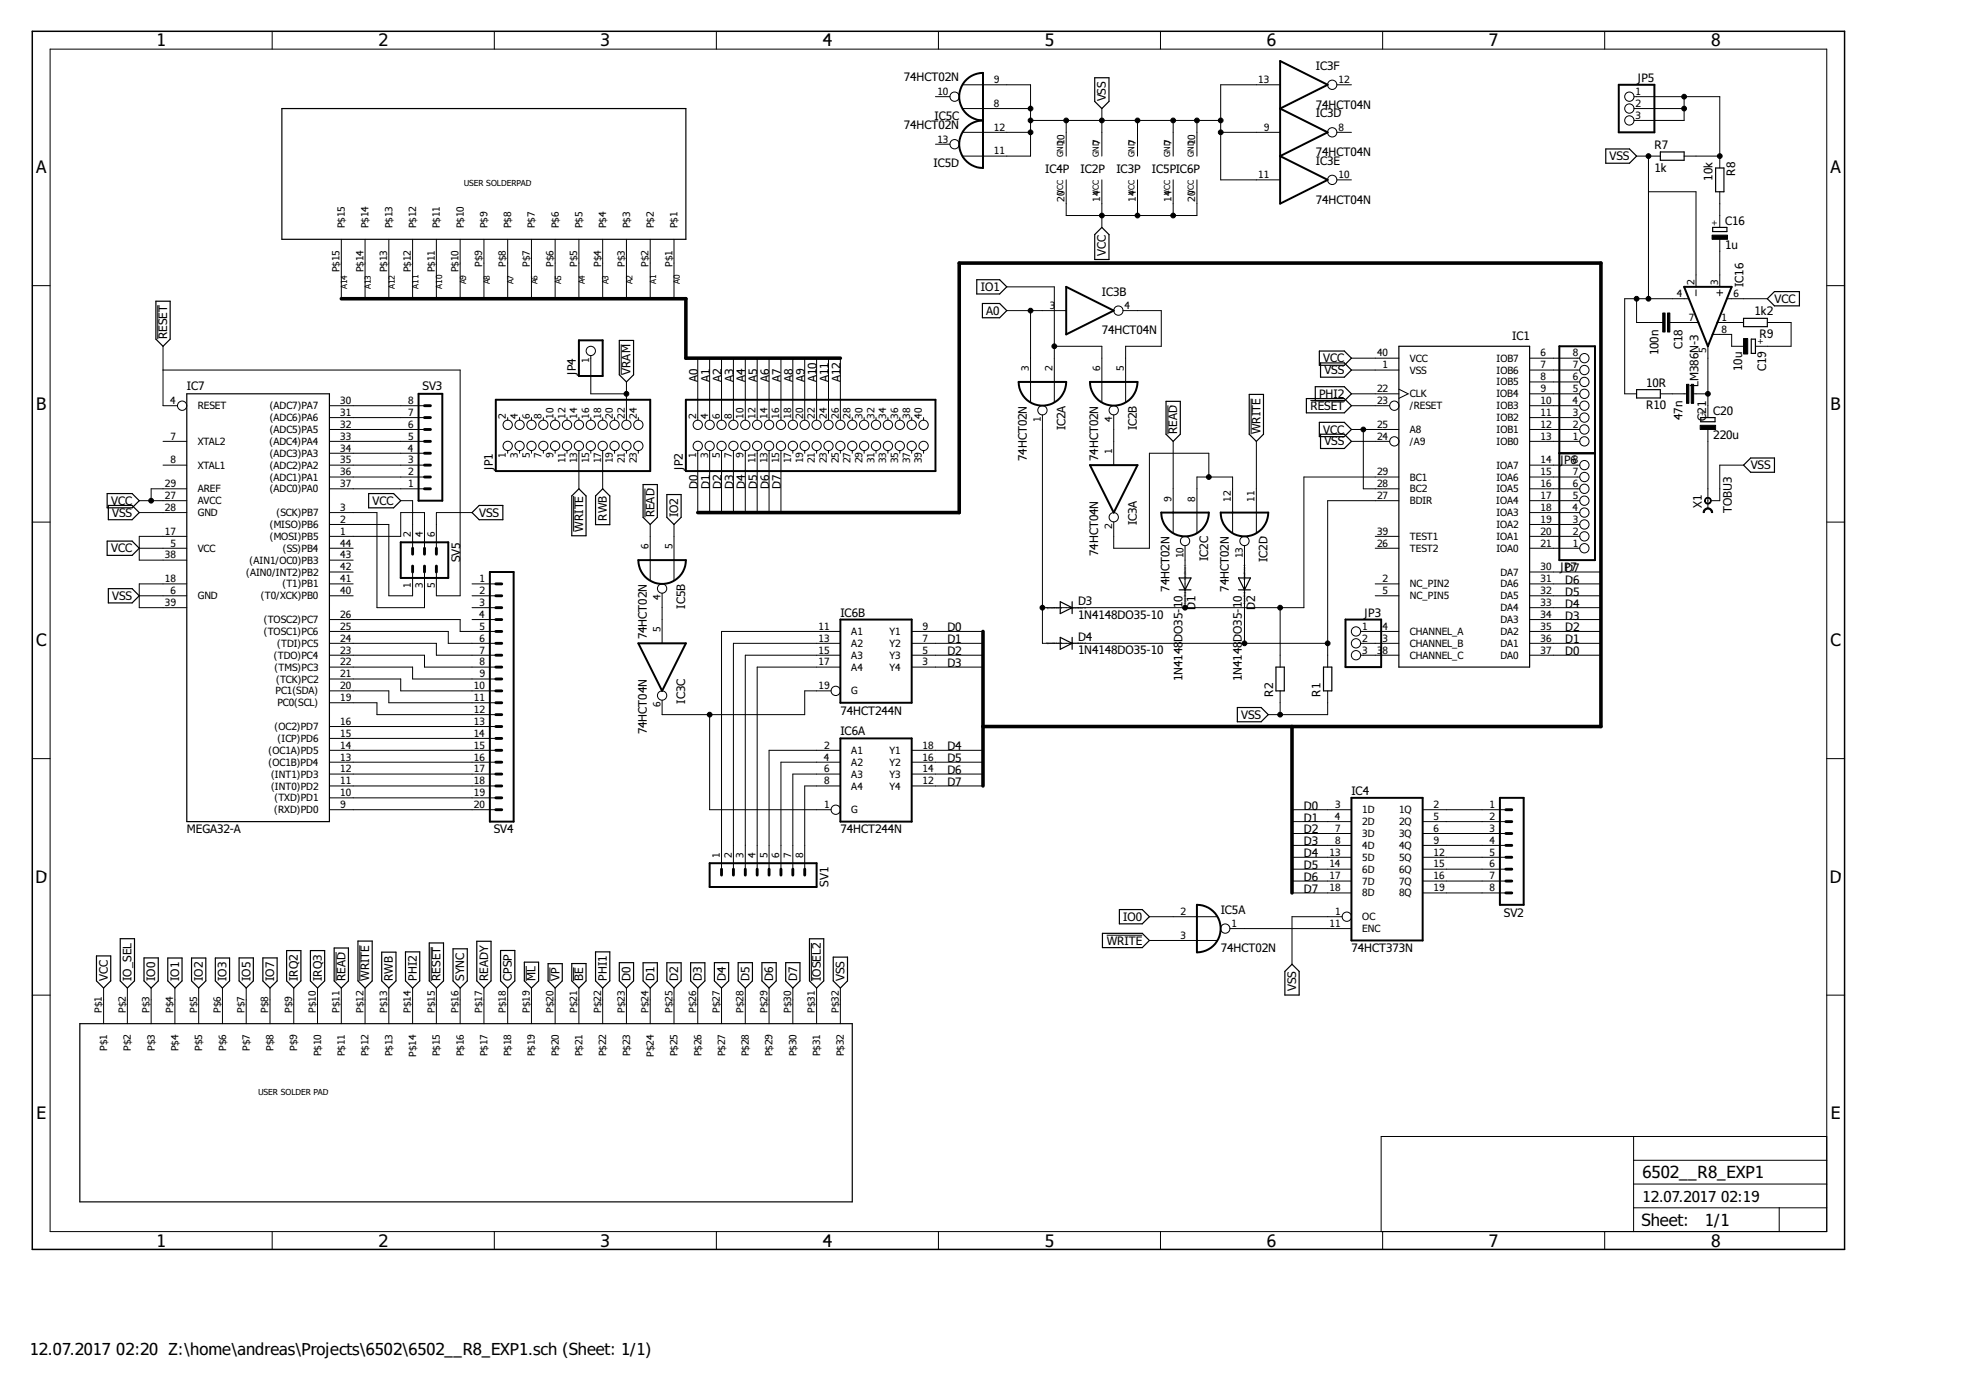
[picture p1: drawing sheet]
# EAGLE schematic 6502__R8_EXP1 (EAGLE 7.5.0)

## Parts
C16  1u  CPOL-EUE5-5  [E5-5]
C18  100n  C-EU025-030X050  [C025-030X050]
C19  10u  CPOL-EUE5-5  [E5-5]
C20  220u  CPOL-EUE5-5  [E5-5]
C21  47n  C-EU025-030X050  [C025-030X050]
D1  1N4148DO35-10  [DO35-10]
D2  1N4148DO35-10  [DO35-10]
D3  1N4148DO35-10  [DO35-10]
D4  1N4148DO35-10  [DO35-10]
IC1  AY-3-8910  [DIL40]
IC2  74HCT02N  [DIL14]
IC3  74HCT04N  [DIL14]
IC4  74HCT373N  [DIL20]
IC5  74HCT02N  [DIL14]
IC6  74HCT244N  [DIL20]
IC7  MEGA32-A  [TQFP44]
IC16  LM386N-3  [DIL08]
JP1  PINHD-2X12  [2X12]
JP2  PINHD-2X20  [2X20]
JP3  PINHD-1X3  [1X03]
JP4  PINHD-1X1  [1X01]
JP5  PINHD-1X3  [1X03]
JP6  PINHD-1X8  [1X08]
JP7  PINHD-1X8  [1X08]
R1  R-EU_0204/7  [0204/7]
R2  R-EU_0204/7  [0204/7]
R7  1k  R-EU_0207/12  [0207/12]
R8  10k  R-EU_0207/12  [0207/12]
R9  1k2  R-EU_0207/12  [0207/12]
R10  10R  R-EU_0207/12  [0207/12]
SV1  MA08-1  [MA08-1]
SV2  MA08-1  [MA08-1]
SV3  MA08-1  [MA08-1]
SV4  MA20-1  [MA20-1]
SV5  MA03-2  [MA03-2]
U$2  SOLDERPAD  [SOLDERPAD]
U$3  SOLDERPAD2  [SOLDERPAD2]
X1  TOBU3  [TOBU3]

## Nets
!BE: U$2.P$21
!IOSEL2: U$2.P$31
!ML: U$2.P$19
!READ: IC2.9(C:I1) IC5.6(B:I1) U$2.P$11
!RESET: IC1.23(/RESET) IC7.4(RESET) SV5.5 U$2.P$15
!VP: U$2.P$20
!VRAM: JP1.22 JP4.1
!WRITE: IC2.11(D:I0) IC5.3(A:I1) JP1.13 U$2.P$12
A0: IC2.3(A:I1) IC3.3(B:I) JP2.2 U$3.P$1
A1: JP2.4 U$3.P$2
A2: JP2.6 U$3.P$3
A3: JP2.8 U$3.P$4
A4: JP2.10 U$3.P$5
A5: JP2.12 U$3.P$6
A6: JP2.14 U$3.P$7
A7: JP2.16 U$3.P$8
A8: JP2.18 U$3.P$9
A9: JP2.20 U$3.P$10
A10: JP2.22 U$3.P$11
A11: JP2.24 U$3.P$12
A12: JP2.26 U$3.P$13
A13: U$3.P$14
A14: U$3.P$15
CPSP: U$2.P$18
D0: IC1.37(DA0) IC4.3(1D) IC6.9(B:Y1) JP2.1 U$2.P$23
D1: IC1.36(DA1) IC4.4(2D) IC6.7(B:Y2) JP2.3 U$2.P$24
D2: IC1.35(DA2) IC4.7(3D) IC6.5(B:Y3) JP2.5 U$2.P$25
D3: IC1.34(DA3) IC4.8(4D) IC6.3(B:Y4) JP2.7 U$2.P$26
D4: IC1.33(DA4) IC4.13(5D) IC6.18(A:Y1) JP2.9 U$2.P$27
D5: IC1.32(DA5) IC4.14(6D) IC6.16(A:Y2) JP2.11 U$2.P$28
D6: IC1.31(DA6) IC4.17(7D) IC6.14(A:Y3) JP2.13 U$2.P$29
D7: IC1.30(DA7) IC4.18(8D) IC6.12(A:Y4) JP2.15 U$2.P$30
IO0: IC5.2(A:I0) U$2.P$3
IO1: IC2.2(A:I0) IC2.6(B:I1) U$2.P$4
IO2: IC5.5(B:I0) U$2.P$5
IO3: U$2.P$6
IO5: U$2.P$7
IO7: U$2.P$8
IO_SEL: U$2.P$2
IRQ2: U$2.P$9
IRQ3: U$2.P$10
N$1: IC4.11(ENC) IC5.1(A:O)
N$2: IC6.11(B:A1) SV1.1
N$3: IC2.5(B:I0) IC3.4(B:O)
N$4: IC2.4(B:O) IC3.1(A:I)
N$5: IC2.8(C:I0) IC2.12(D:I1) IC3.2(A:O)
N$6: IC6.13(B:A2) SV1.2
N$7: D3.A D4.A IC2.1(A:O)
N$8: D1.C D3.C IC1.29(BC1) R2.2
N$9: D2.C D4.C IC1.27(BDIR) R1.2
N$10: D1.A IC2.10(C:O)
N$11: D2.A IC2.13(D:O)
N$12: IC6.15(B:A3) SV1.3
N$13: IC6.17(B:A4) SV1.4
N$14: IC6.2(A:A1) SV1.5
N$15: IC6.4(A:A2) SV1.6
N$16: IC6.6(A:A3) SV1.7
N$17: IC6.8(A:A4) SV1.8
N$18: IC3.5(C:I) IC5.4(B:O)
N$19: IC3.6(C:O) IC6.1(A:G) IC6.19(B:G)
N$20: IC4.2(1Q) SV2.1
N$21: IC4.5(2Q) SV2.2
N$22: IC4.6(3Q) SV2.3
N$23: IC4.9(4Q) SV2.4
N$24: IC4.12(5Q) SV2.5
N$25: IC4.15(6Q) SV2.6
N$26: IC4.16(7Q) SV2.7
N$27: IC4.19(8Q) SV2.8
N$28: IC1.4(CHANNEL_A) JP3.1
N$29: IC1.3(CHANNEL_B) JP3.2
N$30: IC1.38(CHANNEL_C) JP3.3
N$31: IC1.13(IOB0) JP6.1
N$32: IC7.37((ADC0)PA0) SV3.1
N$33: IC7.36((ADC1)PA1) SV3.2
N$34: IC7.35((ADC2)PA2) SV3.3
N$35: IC7.9((RXD)PD0) SV4.20
N$36: IC7.10((TXD)PD1) SV4.19
N$37: IC7.11((INT0)PD2) SV4.18
N$38: IC7.12((INT1)PD3) SV4.17
N$39: IC7.13((OC1B)PD4) SV4.16
N$40: IC7.14((OC1A)PD5) SV4.15
N$41: IC7.15((ICP)PD6) SV4.14
N$42: IC7.16((OC2)PD7) SV4.13
N$43: IC7.19(PC0(SCL)) SV4.12
N$44: IC7.20(PC1(SDA)) SV4.11
N$45: IC7.21((TCK)PC2) SV4.10
N$46: IC7.22((TMS)PC3) SV4.9
N$47: IC7.23((TDO)PC4) SV4.8
N$48: IC7.24((TDI)PC5) SV4.7
N$49: IC7.25((TOSC1)PC6) SV4.6
N$50: IC7.26((TOSC2)PC7) SV4.5
N$51: IC7.2((MISO)PB6) SV5.1
N$52: IC7.3((SCK)PB7) SV5.3
N$53: IC7.34((ADC3)PA3) SV3.4
N$54: IC7.1((MOSI)PB5) SV5.4
N$55: IC7.33((ADC4)PA4) SV3.5
N$56: IC7.32((ADC5)PA5) SV3.6
N$57: IC7.31((ADC6)PA6) SV3.7
N$58: IC7.30((ADC7)PA7) SV3.8
N$59: IC1.12(IOB1) JP6.2
N$60: IC1.11(IOB2) JP6.3
N$61: IC1.10(IOB3) JP6.4
N$62: IC1.9(IOB4) JP6.5
N$63: IC1.8(IOB5) JP6.6
N$64: IC1.7(IOB6) JP6.7
N$65: IC1.6(IOB7) JP6.8
N$66: IC1.21(IOA0) JP7.1
N$67: IC1.20(IOA1) JP7.2
N$68: IC1.19(IOA2) JP7.3
N$69: IC1.18(IOA3) JP7.4
N$70: IC1.17(IOA4) JP7.5
N$71: IC1.16(IOA5) JP7.6
N$72: IC1.15(IOA6) JP7.7
N$73: IC1.14(IOA7) JP7.8
N$114: JP5.1 JP5.2 JP5.3 R7.2 R8.1
N$115: C16.+ R8.2
N$116: C16.- IC16.3(+IN)
N$117: C18.1 IC16.7(BYPASS)
N$126: C19.- IC16.8(GAIN)
N$127: IC16.1(GAIN) R9.2
N$128: C19.+ R9.1
N$129: C20.- X1.1
N$130: C20.+ C21.1 IC16.5(OUT)
N$133: C21.2 R10.1
PHI1: U$2.P$22
PHI2: IC1.22(CLK) U$2.P$14
READY: U$2.P$17
RWB: JP1.17 U$2.P$13
SYNC: U$2.P$16
VCC [Power]: IC1.25(A8) IC1.28(BC2) IC1.40(VCC) IC2.14(P:VCC) IC3.14(P:VCC) IC4.20(VCC) IC5.14(P:VCC) IC6.20(P:VCC) IC7.5(VCC) IC7.17(VCC1) IC7.27(AVCC) IC7.29(AREF) IC7.38(VCC2) IC16.6(VS) SV5.2 U$2.P$1
VSS [Power]: C18.2 IC1.1(VSS) IC1.24(/A9) IC2.7(P:GND) IC3.7(P:GND) IC3.9(D:I) IC3.11(E:I) IC3.13(F:I) IC4.1(OC) IC4.10(GND) IC5.7(P:GND) IC5.8(C:I0) IC5.9(C:I1) IC5.11(D:I0) IC5.12(D:I1) IC6.10(P:GND) IC7.6(GND) IC7.18(GND1) IC7.28(GND) IC7.39(GND2) IC16.2(-IN) IC16.4(GND) R1.1 R2.1 R7.1 R10.2 SV5.6 U$2.P$32 X1.2 X1.2@1 X1.2@2
Unconnected: IC1.2(NC_PIN2) IC1.5(NC_PIN5) IC1.26(TEST2) IC1.39(TEST1) IC3.8(D:O) IC3.10(E:O) IC3.12(F:O) IC5.10(C:O) IC5.13(D:O) IC7.7(XTAL2) IC7.8(XTAL1) IC7.40((T0/XCK)PB0) IC7.41((T1)PB1) IC7.42((AIN0/INT2)PB2) IC7.43((AIN1/OC0)PB3) IC7.44((SS)PB4) JP1.1 JP1.2 JP1.3 JP1.4 JP1.5 JP1.6 JP1.7 JP1.8 JP1.9 JP1.10 JP1.11 JP1.12 JP1.14 JP1.15 JP1.16 JP1.18 JP1.19 JP1.20 JP1.21 JP1.23 JP1.24 JP2.17 JP2.19 JP2.21 JP2.23 JP2.25 JP2.27 JP2.28 JP2.29 JP2.30 JP2.31 JP2.32 JP2.33 JP2.34 JP2.35 JP2.36 JP2.37 JP2.38 JP2.39 JP2.40 SV4.1 SV4.2 SV4.3 SV4.4

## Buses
D[0..7]
A[0..15]
